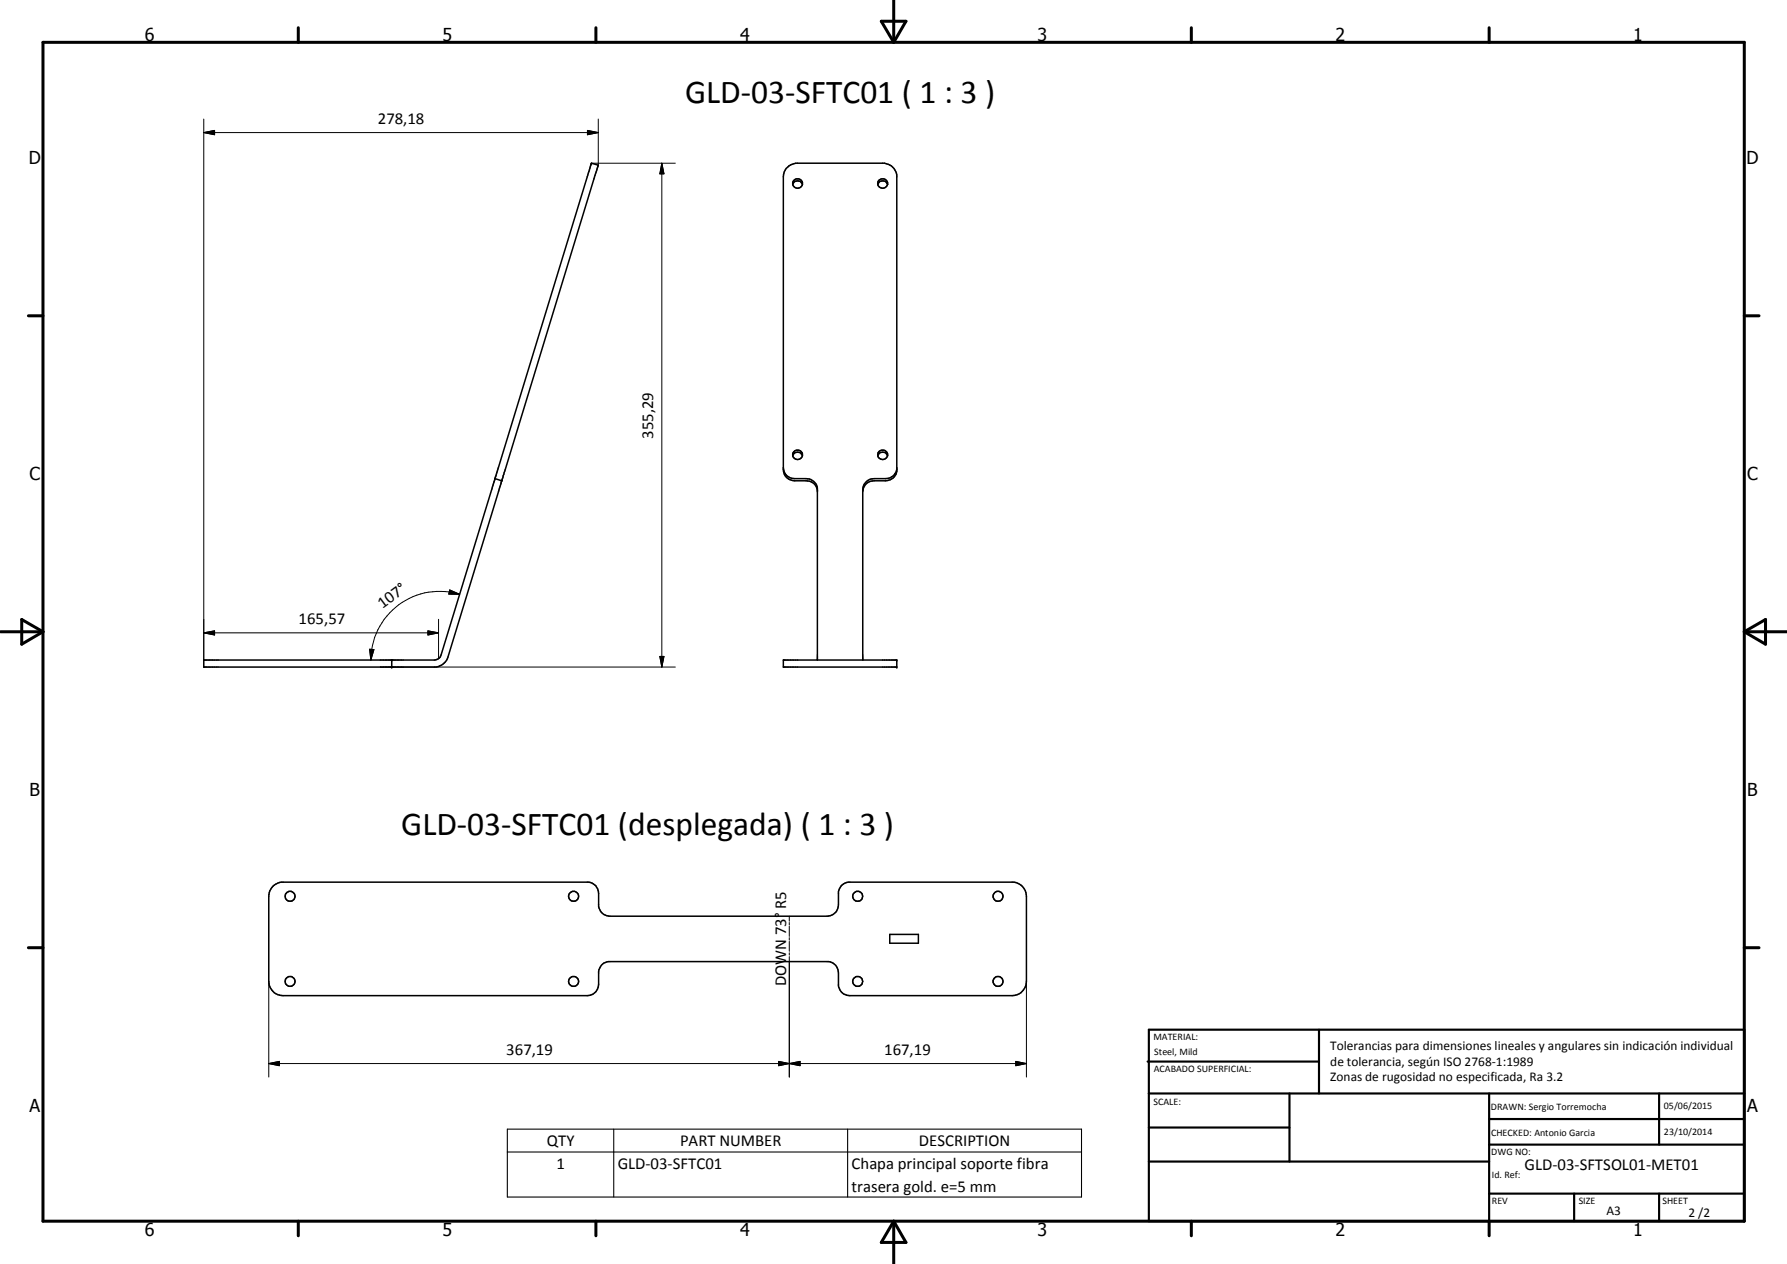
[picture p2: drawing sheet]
<svg xmlns="http://www.w3.org/2000/svg" width="420mm" height="297mm" viewBox="0 0 420 297" stroke-linecap="round" stroke-linejoin="round" font-family="sans-serif">
<g fill="none" stroke="#000" stroke-width=".35">
<path d="M139.1 38.4l1.6 .4-35.4 115.6a3.5 3.5 0 0 1-2.7 2.4h-54.7v-1.7h54.2l.9-.2 .5-.4zM186.4 43.3a1.16 1.16 0 0 1 1.1-1.3 1.16 1.16 0 0 1 1.2 1.3M186.4 43.3a1.18 1.18 0 0 1 1.1-.8 1.18 1.18 0 0 1 1.2 .8M186.4 43.3a1.18 1.18 0 0 0 1.1 .9 1.18 1.18 0 0 0 1.2-.9M206.4 43.3a1.16 1.16 0 0 1 1.1-1.3 1.16 1.16 0 0 1 1.2 1.3M206.4 43.3a1.19 1.19 0 0 1 1.1-.8 1.19 1.19 0 0 1 1.2 .8M206.4 43.3a1.18 1.18 0 0 0 1.1 .9 1.18 1.18 0 0 0 1.2-.9M116.4 112.5h.1M116.4 112.5l1.6 .5M184.2 109.9a2.6 2.6 0 0 0 2.6 2.6h2.7a2.65 2.65 0 0 1 2.7 2.2v40.4M186.4 107.1a1.18 1.18 0 0 1 1.1-.9 1.18 1.18 0 0 1 1.2 .9M186.4 107.1a1.16 1.16 0 0 1 1.1-1.3 1.16 1.16 0 0 1 1.2 1.3"/>
<path d="M186.4 107.1a1.18 1.18 0 0 0 1.1 .9 1.18 1.18 0 0 0 1.2-.9M192.2 115.2a2.57 2.57 0 0 0-2.7-2.2h-2.7a2.66 2.66 0 0 1-2.6-2.6v-68.9a3.2 3.2 0 0 1 2.9-3.1h20.9a3.3 3.3 0 0 1 2.9 2.7v69.7a2.65 2.65 0 0 1-2.7 2.2h-2.7a2.58 2.58 0 0 0-2.7 2.5M206.4 107.1a1.19 1.19 0 0 1 1.1-.8 1.19 1.19 0 0 1 1.2 .8M210.9 110.3a2.57 2.57 0 0 1-2.7 2.2h-2.7a2.66 2.66 0 0 0-2.7 2.6v40M92.1 155.1v1.7M184.2 155.1h26.7v1.7h-26.7zM64.2 208.3l.6-.5 1.3-.5h72.4a2.62 2.62 0 0 1 2.2 2.7v3a2.72 2.72 0 0 0 2.7 2.3h51.1a2.65 2.65 0 0 0 2.6-2.7v-3a2.67 2.67 0 0 1 2.3-2.3h39a3.4 3.4 0 0 1 2.9 3.3v20a3.4 3.4 0 0 1-3.3 3.4h-38.2a2.72 2.72 0 0 1-2.7-2.3v-3.1a2.72 2.72 0 0 0-2.3-2.6h-51.8a2.67 2.67 0 0 0-2.3 2.3v3a2.65 2.65 0 0 1-2.6 2.7h-71.6a3.4 3.4 0 0 1-3.3-3.4v-20l.2-1.3zM209.2 219.6h6.7v2.1h-6.7z"/>
<circle cx="207.6" cy="106.8" r="1.15"/>
<circle cx="68.2" cy="210.6" r="1.17"/>
<circle cx="134.9" cy="210.6" r="1.18"/>
<circle cx="201.7" cy="210.6" r="1.19"/>
<circle cx="234.6" cy="210.6" r="1.17"/>
<circle cx="68.2" cy="230.6" r="1.18"/>
<circle cx="134.9" cy="230.6" r="1.17"/>
<circle cx="201.6" cy="230.6" r="1.16"/>
<circle cx="234.7" cy="230.6" r="1.16"/>
</g>
<g fill="#000">
<circle cx="139.1" cy="38.4" r=".18"/>
<circle cx="92.1" cy="156.8" r=".18"/>
<circle cx="92.1" cy="155.1" r=".18"/>
<circle cx="210.9" cy="156.8" r=".18"/>
<circle cx="210.9" cy="155.1" r=".18"/>
</g>
<g fill="none" stroke="#000" stroke-width=".24">
<path d="M47.9 31.2l2.5-.6v1.1zM47.9 31.2h92.8M47.9 28v127.1M138.1 30.6l2.6 .6-2.6 .5zM139.1 38.4h19.7M140.7 28v10.8M155.6 38.4l.5 2.5h-1zM155.6 38.4v118.4M105.7 138.6l2.4 1.1-2.6-.1zM108.1 139.7a16.2 16.2 0 0 0-20.9 15.4M47.9 148.7l2.5-.4v.9zM47.9 148.7h55.2"/>
<path d="M86.9 152.6l1 .1-.7 2.4zM89.4 156.8h69.4M100.6 148.3l2.5 .4-2.5 .5zM103.1 145.5v9.3M155.1 154.3h1l-.5 2.5zM185.6 215.3v1.2M185.6 216.8v.6M185.6 217.7v2.3M63.2 230.6v22.5M185.6 220.3v.6M185.6 221.2v2.4M185.6 223.9v.6"/>
<path d="M185.6 224.8v28.3M241.3 230.6v22.5M63.2 249.9l2.5-.5v1zM63.2 249.9h178.1M183.1 249.4l2.5 .5-2.5 .5zM185.6 249.9l2.5-.5v1zM238.8 249.4l2.5 .5-2.5 .5z"/>
</g>
<g fill="none" stroke="#000" stroke-width=".71">
<path d="M10.1 9.9h400v277.1h-400zM70.1 6.5v3.4M140.1 6.5v3.4M207.2 5h5.8l-2.9 4.9zM210.1 0v9.9M280.1 6.5v3.4M350.1 6.5v3.4M6.7 74.2h3.4M410.1 74.2h3.5M.1 148.5h10M5.1 145.6l5 2.9-5 2.9zM410.1 148.5h10"/>
<path d="M410.1 148.5l5-2.9v5.8zM6.7 222.7h3.4M410.1 222.7h3.5M70.1 287v3.4M140.1 287v3.4M210.1 287v10M210.1 287l2.9 5h-5.8zM280.1 287v3.4M350.1 287v3.4"/>
</g>
<g fill="none" stroke="#000" stroke-width=".51">
<path d="M269.8 249.5h40.3M270.1 242h140v45h-140zM270.1 257h140M303.2 257v16M310.1 242v15M350.1 257v30M390.1 257v12M270.1 265h33.1M270.1 273h80M350.1 269h60M350.1 263h60M350.1 280.5h60"/>
<path d="M370.1 280.5v6.5M390.1 280.5v6.5"/>
</g>
<path d="M119.3 265.3h135v16h-135zM119.3 270.7h135M144.3 265.3v16M199.3 265.3v16" fill="none" stroke="#000" stroke-width=".25"/>
<path d="M47.9 31.2l2.5-.6v1.1zM138.1 30.6l2.6 .6-2.6 .5zM155.6 38.4l.5 2.5h-1zM105.7 138.6l2.4 1.1-2.6-.1zM47.9 148.7l2.5-.4v.9zM86.9 152.6l1 .1-.7 2.4zM100.6 148.3l2.5 .4-2.5 .5zM155.1 154.3h1l-.5 2.5zM63.2 249.9l2.5-.5v1zM183.1 249.4l2.5 .5-2.5 .5zM185.6 249.9l2.5-.5v1zM238.8 249.4l2.5 .5-2.5 .5z" fill="#000"/>
<g font-size="7.9">
<text x="161.1" y="24.1">GLD-03-SFTC01 ( 1 : 3 )</text>
<text x="94.3" y="196.1">GLD-03-SFTC01 (desplegada) ( 1 : 3 )</text>
</g>
<g font-size="4.2">
<text x="34" y="9.6">6</text>
<text x="104" y="9.6">5</text>
<text x="174" y="9.6">4</text>
<text x="244" y="9.6">3</text>
<text x="314" y="9.6">2</text>
<text x="384" y="9.6">1</text>
<text x="6.8" y="38.7">D</text>
<text x="410.6" y="38.7">D</text>
<text x="7" y="112.9">C</text>
<text x="410.8" y="112.9">C</text>
<text x="7" y="187.1">B</text>
<text x="410.8" y="187.1">B</text>
<text x="7" y="261.4">A</text>
<text x="410.8" y="261.4">A</text>
<text x="34" y="290.4">6</text>
<text x="104" y="290.4">5</text>
<text x="174" y="290.4">4</text>
<text x="244" y="290.4">3</text>
<text x="314" y="290.4">2</text>
<text x="384" y="290.4">1</text>
</g>
<g font-size="3.9">
<text x="88.8" y="29.1">278,18</text>
<text x="153.6" y="103.1" transform="rotate(-90 153.6 103.1)">355,29</text>
<text x="89.9" y="143.1" transform="rotate(-37 89.9 143.1)">107°</text>
<text x="70.2" y="146.7">165,57</text>
<text x="184.8" y="213.6" transform="rotate(-90 184.8 213.6)">R5</text>
<text x="184.8" y="231.8" transform="rotate(-90 184.8 231.8)">DOWN 73°</text>
<text x="119" y="247.9">367,19</text>
<text x="207.9" y="247.9">167,19</text>
<text x="128.6" y="269.3">QTY</text>
<text x="159.9" y="269.3">PART NUMBER</text>
<text x="216.1" y="269.3">DESCRIPTION</text>
<text x="130.8" y="274.6">1</text>
<text x="145.2" y="274.6">GLD-03-SFTC01</text>
<text x="200.2" y="274.7">Chapa principal soporte fibra</text>
<text x="358.5" y="275">GLD-03-SFTSOL01-MET01</text>
<text x="200.2" y="280">trasera gold. e=5 mm</text>
</g>
<g font-size="3.1">
<text x="312.7" y="246.8">Tolerancias para dimensiones lineales y angulares sin indicación individual</text>
<text x="312.7" y="250.4">de tolerancia, según ISO 2768-1:1989</text>
<text x="312.7" y="254">Zonas de rugosidad no especificada, Ra 3.2</text>
<text x="377.7" y="285.6">A3</text>
<text x="397" y="285.9">2 /2</text>
</g>
<g font-size="2.4">
<text x="271.2" y="244.4">MATERIAL:</text>
<text x="271.3" y="252">ACABADO SUPERFICIAL:</text>
<text x="271.4" y="247.9">Steel, Mild</text>
<text x="271.2" y="259.7">SCALE:</text>
<text x="350.6" y="260.8">DRAWN: Sergio Torremocha</text>
<text x="391.2" y="260.6">05/06/2015</text>
<text x="350.6" y="267">CHECKED: Antonio Garcia</text>
<text x="391.2" y="266.7">23/10/2014</text>
<text x="350.6" y="271.4">DWG NO:</text>
<text x="350.8" y="276.9">Id. Ref:</text>
<text x="350.8" y="282.8">REV</text>
<text x="371.2" y="282.9">SIZE</text>
<text x="390.9" y="282.9">SHEET</text>
</g>
</svg>
